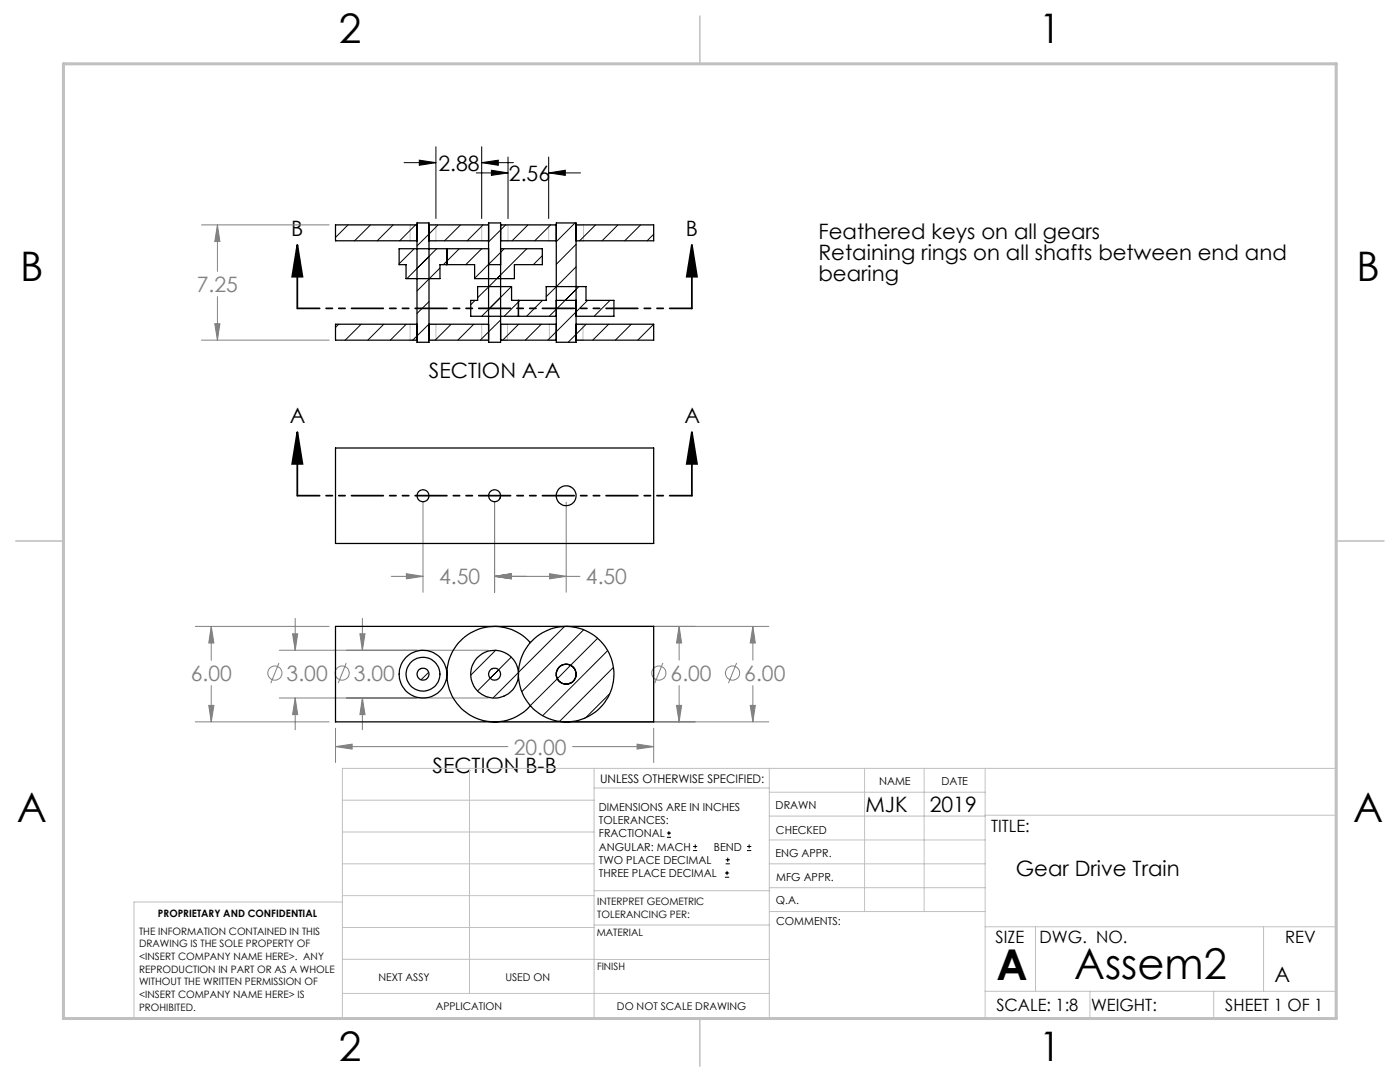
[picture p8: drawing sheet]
<svg xmlns="http://www.w3.org/2000/svg" width="279mm" height="216mm" viewBox="0 0 279 216" stroke-linecap="round" stroke-linejoin="round" font-family="sans-serif">
<g fill="none" stroke="#808080" stroke-width=".2">
<path d="M40.2 44.9h25.5M43.4 44.9l.5 3.3h-1zM43.4 44.9v9.3M43.4 59.2v8.7M40.2 67.9h25.5M42.9 64.6h1l-.5 3.3zM78.1 115h6.3M81.1 114.5l3.3 .5-3.3 .5zM84.4 100.2v18M98.7 115l3.3-.5v1zM98.7 100.2v18M98.7 115h17"/>
<path d="M109.7 114.5l3.3 .5-3.3 .5zM113 100.2v18M39 125h26.7M42.2 125l.5 3.3h-1zM42.2 125v6.8M42.2 136.8v7.2M55.7 132.3l-1.7 4M55.7 129.8h41.7M55.7 139.3h41.7M58.4 126.5h1l-.5 3.3zM58.9 139.3l.5 3.3h-1zM58.9 123.4v6.4"/>
<path d="M58.9 139.3v6.3M69.1 132.3l-1.6 4M71.8 126.5h1l-.5 3.3zM72.3 139.3l.5 3.3h-1zM72.3 123.4v6.4M72.3 139.3v6.3M100 125h53.4M132.3 132.3l-1.6 4M135.5 125l.5 3.3h-1zM135.5 125v6.7M135.5 136.8v7.2M147 132.3l-1.6 4"/>
<path d="M150.2 125l.5 3.3h-1zM150.2 125v6.7M150.2 136.8v7.2M39 144h26.7M41.7 140.8h1l-.5 3.2zM67 149l3.3-.5v1zM67 145.3v6.9M67 149h34.4M100 144h53.4M114.3 149h16.2M127.1 148.5l3.4 .5-3.4 .5zM130.5 145.3v6.9"/>
<path d="M135 140.8h1l-.5 3.2zM149.7 140.8h1l-.5 3.2z"/>
<circle cx="54.9" cy="134.3" r="1.41"/>
<circle cx="68.3" cy="134.3" r="1.41"/>
<circle cx="131.5" cy="134.3" r="1.41"/>
<circle cx="146.2" cy="134.3" r="1.41"/>
</g>
<g fill="none" stroke="#000" stroke-width=".2">
<path d="M80.6 32.5h6.4M83.7 32l3.3 .5-3.3 .5zM87 29.3v14.3M95 34.5h6.4M96.1 32.5l3.3-.5v1zM96.1 29.3v14.3M96.1 32.5h6.4M98.1 34l3.3 .5-3.3 .5zM101.4 31.3v12.3M109.5 34.5l3.3-.5v1zM109.5 31.3v12.3M109.5 34.5h6.4"/>
<path d="M133.1 167.1h.8M133.1 166.2h.8M133.5 165.8v.9M138.3 169.7h.8M138.3 168.9h.8M138.7 168.5v.8M144.7 175h.8M144.7 174.2h.8M144.8 172.4h.9M144.8 171.6h.9M145.1 173.8v.8M145.2 171.1v.9"/>
<path d="M149.1 169.7h.8M149.1 168.9h.8M149.5 168.5v.8"/>
</g>
<path d="M59.3 48.9l1.1 6.3h-2.1zM59.3 48.9v12.7M138.1 48.9l1 6.3h-2zM138.1 48.9v12.7M59.3 86.2l1.1 6.4h-2.1zM59.3 86.2v12.7M138.1 86.2l1 6.4h-2zM138.1 86.2v12.7" fill="none" stroke="#000" stroke-width=".35"/>
<path d="M138.1 61.5h-78.7M138.1 98.9h-78.7" fill="none" stroke="#000" stroke-width=".35" stroke-dasharray="6.3 1.3 1.3 1.3 1.3 1.3" stroke-dashoffset="1.9"/>
<g fill="none" stroke="#c0c0c0" stroke-width=".2">
<path d="M81.8 44.9h1.4v3.1h-1.4zM85.6 44.9h1.4v3.1h-1.4zM96.1 44.9h1.4v3.1h-1.4zM99.9 44.9h1.5v3.1h-1.5zM109.5 44.9h1.5v3.1h-1.5zM115 44.9h1.5v3.1h-1.5zM81.8 64.7h1.4v3.2h-1.4zM85.6 64.7h1.4v3.2h-1.4zM96.1 64.7h1.4v3.2h-1.4zM99.9 64.7h1.4v3.2h-1.4zM109.6 64.7h1.4v3.2h-1.4zM115 64.7h1.3v3.2h-1.3z"/>
<path d="M68.3 159.7h50.3M93.7 153.3v44.9M118.6 153.3v49.9M118.6 157.2h34.9M153.5 153.3v49.9M153.5 158.1h43.1M172.5 153.3v28.6M184.4 153.3v28.6M196.6 153.3v49.9M68.3 180h-41.6v23.2h240v-49.9h-198.4v49.9M68.3 178.7h50.3M68.3 172.4h50.3"/>
<path d="M68.3 166h50.3M118.6 177.7h35M153.5 167.6h43.1M153.5 162.8h43.1M153.5 172.4h43.1M153.5 177.1h43.1M196.6 162.7h70.1M68.3 198.2h85.2M68.3 191.4l85.2 .1M68.3 185.1h50.3M118.6 184.6h35M153.6 181.9h43"/>
<path d="M196.6 197.8h70.1M196.6 184.9h70.1M206.7 184.9v12.9M217.5 197.8v5.4M242.2 197.8v5.4M252.2 184.9v12.9"/>
</g>
<path d="M139.7 3.2v9.5M3.1 107.9h9.6M266.7 107.9h9.5M139.7 203.2v9.6" fill="none" stroke="#c0c0c0" stroke-width=".3"/>
<path d="M12.7 12.7h254v190.5h-254z" fill="none" stroke="#c0c0c0" stroke-width=".6"/>
<g fill="#000">
<path d="M83.7 32l3.3 .5-3.3 .5zM96.1 32.5l3.3-.5v1zM98.1 34l3.3 .5-3.3 .5zM109.5 34.5l3.3-.5v1z"/>
<path d="M138.1 86.2l1 6.4h-2zM59.3 86.2l1.1 6.4h-2.1zM138.1 48.9l1 6.3h-2zM59.3 48.9l1.1 6.3h-2.1z"/>
</g>
<path d="M81.1 114.5l3.3 .5-3.3 .5zM98.7 115l3.3-.5v1zM109.7 114.5l3.3 .5-3.3 .5zM98.7 115l3.3-.5v1zM43.4 44.9l.5 3.3h-1zM42.9 64.6h1l-.5 3.3zM71.8 126.5h1l-.5 3.3zM72.3 139.3l.5 3.3h-1zM58.4 126.5h1l-.5 3.3zM58.9 139.3l.5 3.3h-1zM135.5 125l.5 3.3h-1zM135 140.8h1l-.5 3.2zM150.2 125l.5 3.3h-1zM149.7 140.8h1l-.5 3.2zM67 149l3.3-.5v1zM127.1 148.5l3.4 .5-3.4 .5zM42.2 125l.5 3.3h-1zM41.7 140.8h1l-.5 3.2z" fill="#808080"/>
<g fill="none" stroke="#000" stroke-width=".25">
<path d="M83.2 44.9h-16.2v3.1h16.2M83.2 44.5h2.4v23.8h-2.4zM85.6 48h11.9M85.6 44.9h11.9M89.2 49.6v3.2M97.5 44.5h2.4v23.8h-2.4zM97.5 49.6h-17.8v3.2h1.3v2.8h6.8v-2.8h6.9v2.8h8v-2.8h5.5v-3.2h-8.3M97.5 52.8h2.4M99.9 48h11.1M99.9 44.9h11.1M103.5 59.9v3.2M111 44.5h4v23.8h-4z"/>
<path d="M111 59.9h4M115 44.9h15.5v3.1h-15.5M83.2 64.7h-16.2v3.2h16.2M85.6 64.7h11.9M85.6 67.9h11.9M99.9 64.7h11.1M99.9 67.9h11.1M111 63.1h-17.1v-3.2h1.4v-2.7h6.8v2.7h6.9v-2.7h7.9v2.7h5.6v3.2h-7.5M115 64.7h15.5v3.2h-15.5M67 89.4h63.5v19h-63.5zM67 125h63.5v19h-63.5zM105.8 128.2a9.5 9.5 0 0 0-13.7-.5 9.5 9.5 0 0 0 0 13.7 9.5 9.5 0 0 0 13.7-.6"/>
<circle cx="84.4" cy="98.9" r="1.19"/>
<circle cx="98.7" cy="98.9" r="1.19"/>
<circle cx="113" cy="98.9" r="1.99"/>
<circle cx="84.4" cy="134.5" r="4.8"/>
<circle cx="84.4" cy="134.5" r="1.19"/>
<circle cx="84.4" cy="134.5" r="3.4"/>
<circle cx="98.7" cy="134.5" r="1.19"/>
<circle cx="98.7" cy="134.5" r="4.8"/>
<circle cx="113" cy="134.5" r="1.98"/>
<circle cx="113" cy="134.5" r="9.5"/>
</g>
<g fill="none" stroke="#000" stroke-width=".2">
<path d="M69.5 44.9l-2.5 2.5M73.9 44.9l-3.1 3.1M78.5 44.9l-3.2 3.1M82.7 49.6l-3 3M82.9 44.9l-3.1 3.1M83.3 44.5l-.1 .1M85.6 55.7l-2.4 2.4M85.6 51.2l-2.4 2.4M87.1 49.6l-5.9 6M87.4 44.9l-4.2 4.2M87.8 53.5l-2.1 2.1M91.7 49.6l-3.2 3.2"/>
<path d="M91.9 44.9l-3.2 3.1M94.8 59.9l-.9 .9M96.1 49.6l-3.1 3.2M96.4 44.9l-3.2 3.1M97.6 57.2l-2.3 2.2M100.6 49.6l-5.9 5.9M100.9 44.9l-3.4 3.4M102.1 57.2l-6 5.9M103.8 59.9l-3.2 3.2M105.1 49.6l-7.6 7.7M105.4 44.9l-3.2 3.1M108.2 51l-1.8 1.8"/>
<path d="M108.3 59.9l-3.2 3.2M109.9 44.9l-3.2 3.1M111.1 57.2l-2.1 2M114.8 44.5l-3.8 3.7M115 48.8l-4 3.9M115 53.2l-4 4M115.5 57.2l-5.9 5.9M117.3 59.9l-8 8M118.9 44.9l-3.2 3.1M121.7 59.9l-3.1 3.2M123.3 44.9l-3.1 3.1M127.8 44.9l-3.1 3.1"/>
<path d="M130.5 46.7l-1.3 1.3M67.6 64.7l-.6 .6M72.1 64.7l-3.2 3.2M76.6 64.7l-3.2 3.2M81.1 64.7l-3.2 3.2M85.6 64.7l-3.2 3.2M85.6 60.2l-2.4 2.3M90 64.7l-3.1 3.2M94.5 64.7l-3.1 3.2M99.9 63.9l-4.1 4M103.5 64.7l-3.2 3.2M108 64.7l-3.2 3.2"/>
<path d="M117 64.7l-3.6 3.6M121.5 64.7l-3.2 3.2M126 64.7l-3.2 3.2M130.5 64.7l-3.2 3.2M85.5 134.2l-1.5 1.4M98.9 129.8l-5 4.9M99.5 133.7l-1.7 1.6M102 131.1l-6.7 6.8M103.5 134.2l-5.1 5.1M112.6 125l-9.1 9.2M116.5 125.7l-12.4 12.3M119.3 127.4l-13.5 13.4"/>
<path d="M121.3 129.8l-13 13M121.7 138.4l-4.8 4.8M122.4 133.2l-10.7 10.8"/>
</g>
<g font-size="8.5">
<text x="198.9" y="195.5">A</text>
<text x="214.4" y="195.4">Assem2</text>
</g>
<g font-size="8.1">
<text x="67.6" y="8.5">2</text>
<text x="207.3" y="8.5">1</text>
<text x="4" y="56.2">B</text>
<text x="270.7" y="56.2">B</text>
<text x="3.3" y="164.1">A</text>
<text x="270" y="164.1">A</text>
<text x="67.6" y="211.7">2</text>
<text x="207.3" y="211.7">1</text>
</g>
<g font-size="4.2">
<text x="87.5" y="34">2.88</text>
<text x="101.6" y="36.1">2.56</text>
<text x="58.1" y="47">B</text>
<text x="136.9" y="47">B</text>
<text x="163.3" y="47.7">Feathered keys on all gears</text>
<text x="163.3" y="51.9">Retaining rings on all shafts between end and</text>
<text x="163.3" y="56.1">bearing</text>
<text x="85.6" y="75.5">SECTION A-A</text>
<text x="57.9" y="84.4">A</text>
<text x="136.6" y="84.4">A</text>
<text x="86.3" y="154.3">SECTION B-B</text>
<text x="172.7" y="162.1">MJK</text>
<text x="185.6" y="162.1">2019</text>
<text x="202.7" y="174.7">Gear Drive Train</text>
<text x="254.3" y="195.9">A</text>
</g>
<g font-size="4.2" fill="#808080">
<text x="39.3" y="58.3">7.25</text>
<text x="87.7" y="116.6">4.50</text>
<text x="116.9" y="116.6">4.50</text>
<text x="38.1" y="135.9">6.00</text>
<text x="57.2" y="135.8">3.00</text>
<text x="70.6" y="135.8">3.00</text>
<text x="133.8" y="135.8">6.00</text>
<text x="148.5" y="135.8">6.00</text>
<text x="102.5" y="150.6">20.00</text>
</g>
<g font-size="3.4">
<text x="197.8" y="166">TITLE:</text>
<text x="198.7" y="188.1">SIZE</text>
<text x="207.5" y="188.1">DWG. NO.</text>
<text x="256.5" y="188.2">REV</text>
<text x="198.8" y="201.7">SCALE: 1:8</text>
<text x="217.7" y="201.8">WEIGHT:</text>
<text x="244.5" y="201.7">SHEET 1 OF 1</text>
</g>
<text font-size="2.4" x="119.8" y="156.2">UNLESS OTHERWISE SPECIFIED:</text>
<g font-size="2.2">
<text x="119.5" y="161.8">DIMENSIONS ARE IN INCHES</text>
<text x="154.8" y="161.4">DRAWN</text>
<text x="175.4" y="156.6">NAME</text>
<text x="187.9" y="156.7">DATE</text>
<text x="119.5" y="164.4">TOLERANCES:</text>
<text x="119.5" y="167.1">FRACTIONAL</text>
<text x="154.9" y="166.3">CHECKED</text>
<text x="119.5" y="169.7">ANGULAR: MACH</text>
<text x="119.5" y="172.4">TWO PLACE DECIMAL</text>
<text x="142.5" y="169.7">BEND</text>
<text x="154.8" y="171">ENG APPR.</text>
<text x="119.5" y="175">THREE PLACE DECIMAL</text>
<text x="154.9" y="175.7">MFG APPR.</text>
<text x="154.9" y="180.4">Q.A.</text>
<text x="154.9" y="184.6">COMMENTS:</text>
</g>
<g font-size="2.1">
<text x="75.5" y="195.7">NEXT ASSY</text>
<text x="100.9" y="195.7">USED ON</text>
<text x="86.9" y="201.5">APPLICATION</text>
<text x="123.1" y="201.6">DO NOT SCALE DRAWING</text>
</g>
<g font-size="2">
<text x="31.5" y="182.9">PROPRIETARY AND CONFIDENTIAL</text>
<text x="119.2" y="180.6">INTERPRET GEOMETRIC</text>
<text x="119.2" y="183.1">TOLERANCING PER:</text>
<text x="27.8" y="186.5">THE INFORMATION CONTAINED IN THIS</text>
<text x="27.8" y="189">DRAWING IS THE SOLE PROPERTY OF</text>
<text x="27.8" y="191.6">&lt;INSERT COMPANY NAME HERE&gt;. ANY</text>
<text x="119.1" y="186.7">MATERIAL</text>
<text x="27.8" y="194.1">REPRODUCTION IN PART OR AS A WHOLE</text>
<text x="27.8" y="196.6">WITHOUT THE WRITTEN PERMISSION OF</text>
<text x="119.1" y="193.5">FINISH</text>
<text x="27.8" y="199.1">&lt;INSERT COMPANY NAME HERE&gt; IS</text>
<text x="27.8" y="201.7">PROHIBITED.</text>
</g>
</svg>
